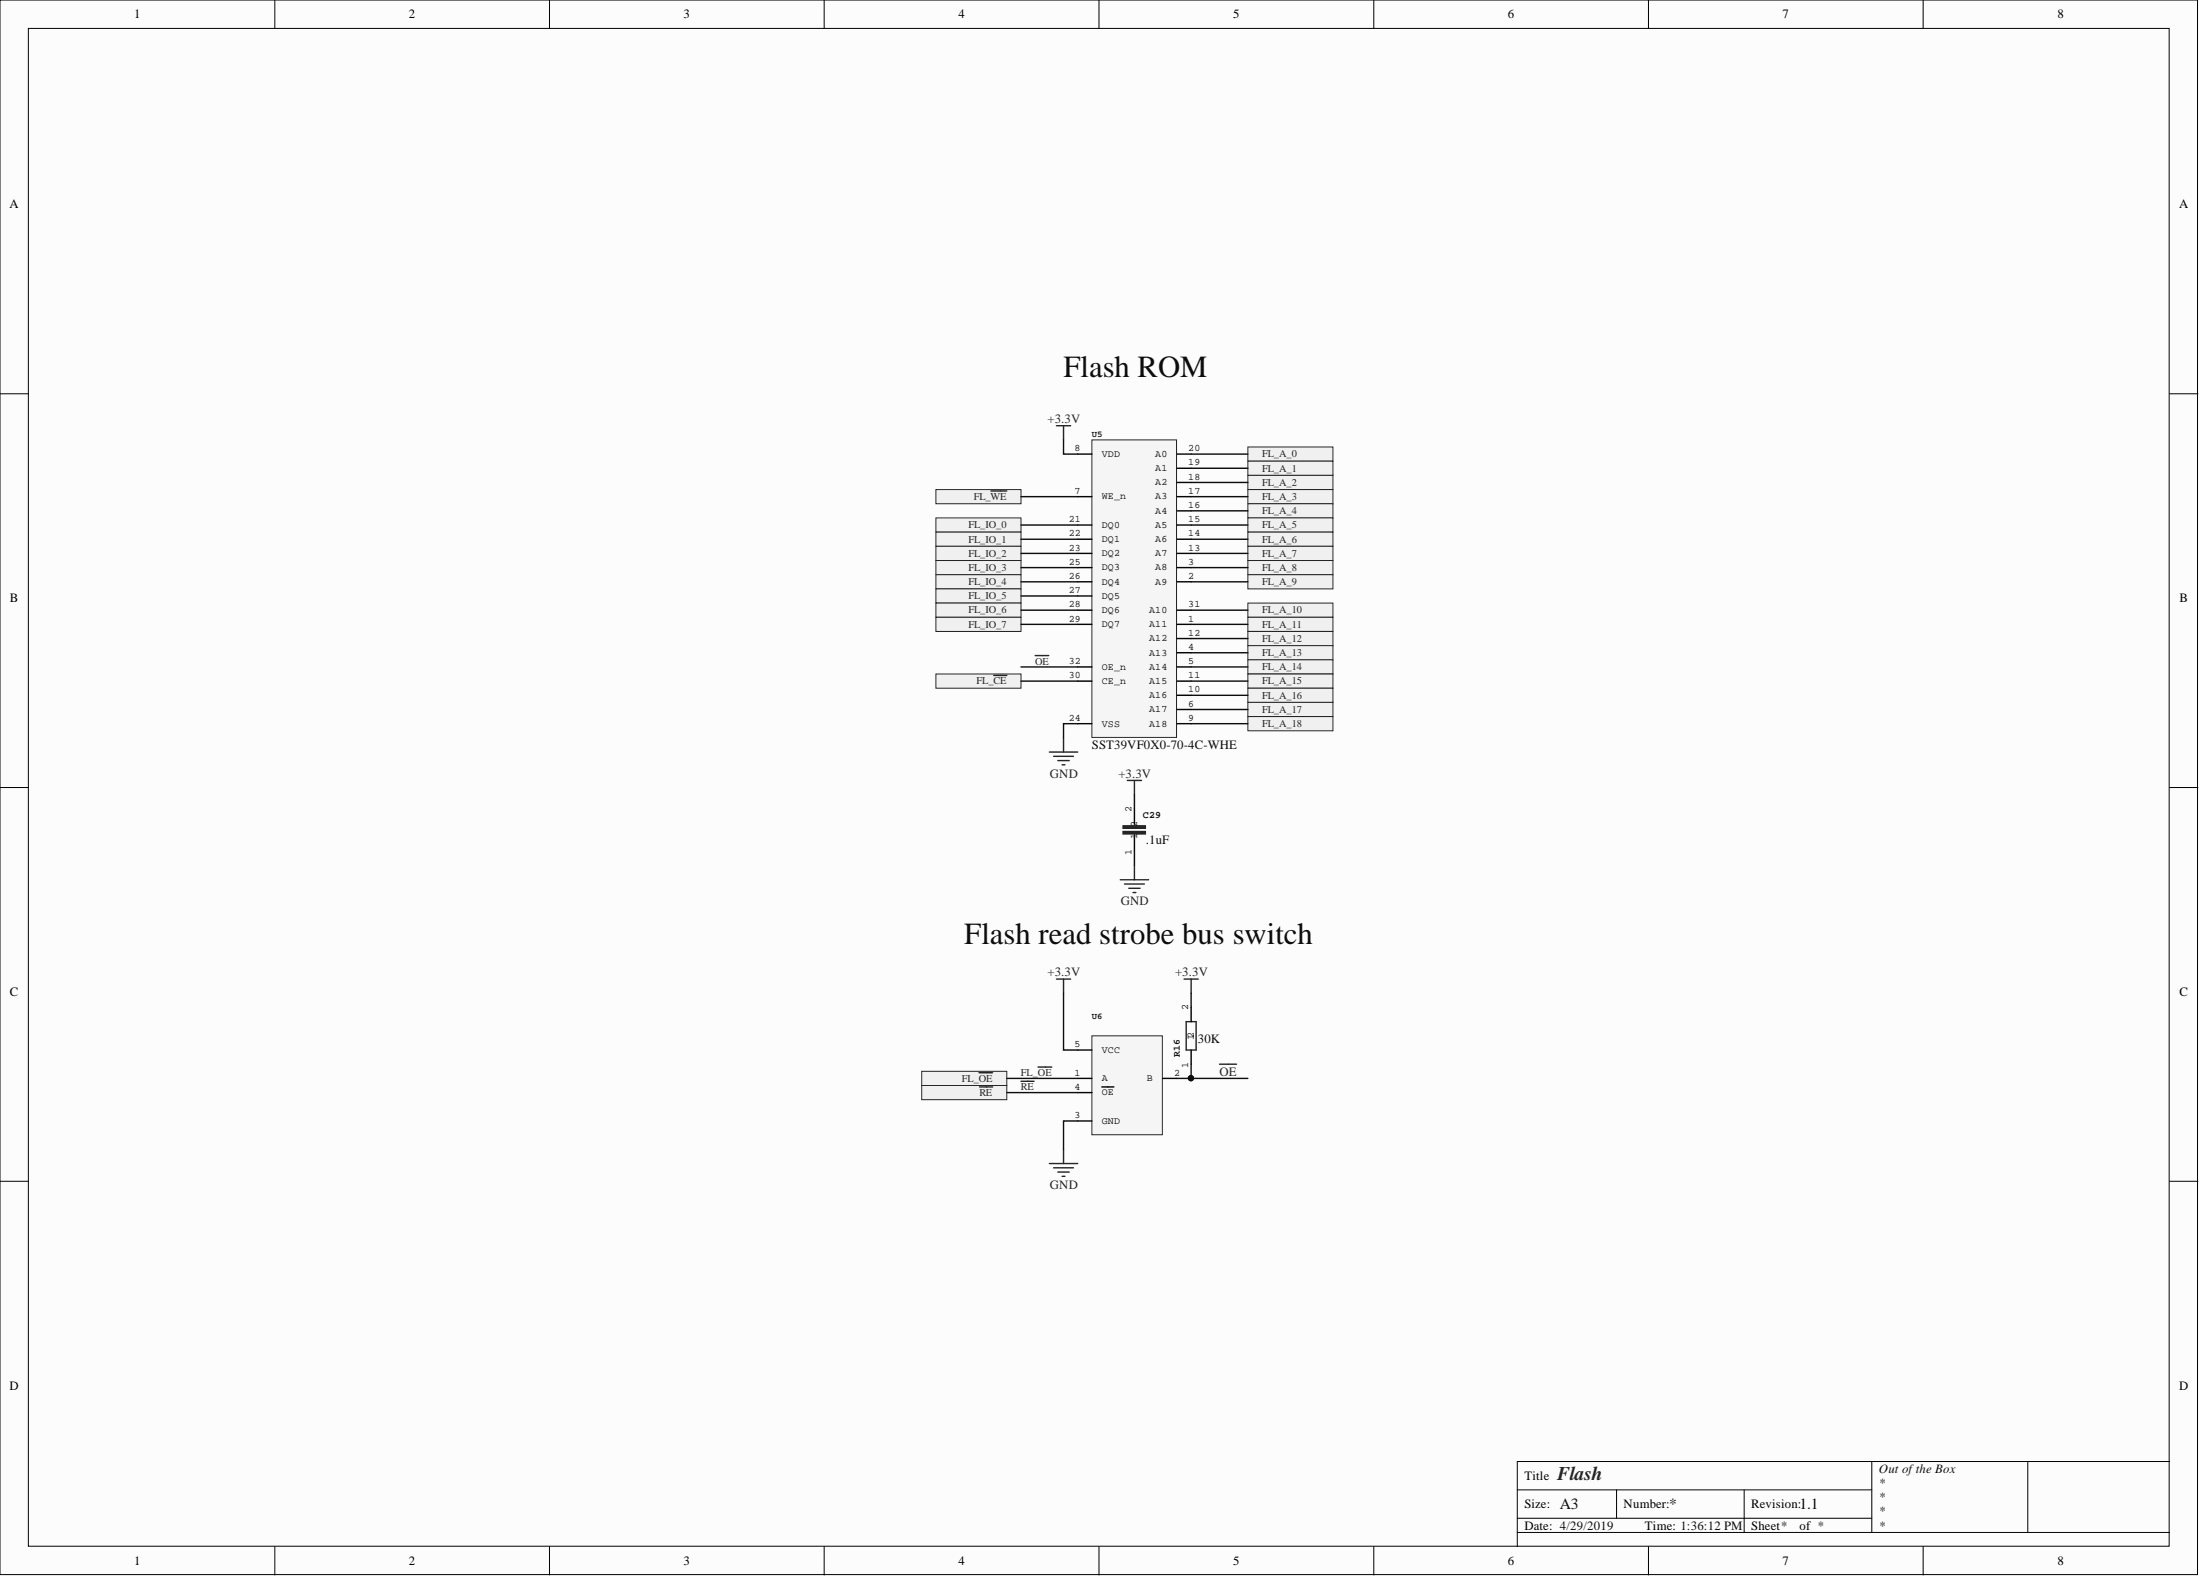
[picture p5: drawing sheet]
<svg xmlns="http://www.w3.org/2000/svg" width="393mm" height="282mm" viewBox="0 0 393 282" stroke-linecap="round" stroke-linejoin="round" font-family="sans-serif">
<g fill="#fcfcfc" stroke="#000" stroke-width=".18">
<path d="M0 0h392.9v281.4h-392.9z"/>
<path d="M5.1 5.1h382.7v271.3h-382.7z"/>
</g>
<g fill="none" stroke="#000" stroke-width=".18">
<path d="M49.1 0v5.1M98.2 0v5.1M147.4 0v5.1M196.5 0v5.1M245.6 0v5.1M294.7 0v5.1M343.8 0v5.1M0 70.4h5.1M387.9 70.4h5.1M0 140.8h5.1M387.9 140.8h5.1M0 211.1h5.1"/>
<path d="M387.9 211.1h5.1M49.1 276.4v5.1M98.2 276.4v5.1M147.4 276.4v5.1M196.5 276.4v5.1M245.6 276.4v5.1M271.3 266.3h63.4M271.3 273.9h116.6M271.3 271.4h63.4M289 266.3v5.1M294.7 276.4v5.1M311.8 266.3v7.6"/>
<path d="M334.7 261.2v12.7M343.8 276.4v5.1M362.6 261.2h-91.3v15.2M387.9 261.2h-25.3v12.7"/>
</g>
<path d="M195.2 185.1h12.6v17.7h-12.6z" fill="#f5f5f5" stroke="#262626" stroke-width=".18"/>
<path d="M192.7 195.3h2.5M192.7 192.8h2.5M192.7 187.7h2.5M197 194.3h2.2M207.9 192.8h2.5M213 180.1v2.5M213 187.7v2.5M192.7 200.4h2.5" fill="none" stroke="#000" stroke-width=".25"/>
<path d="M188.9 175h2.5M190.2 175v2.5M211.7 175h2.5M213 175v2.5M212.1 182.6h1.8v5.1h-1.8zM218 190.2h3.1M187.6 208h5.1M188.4 208.7h3.5M189.1 209.5h2.1M189.9 210.3h.5M190.2 205.4v2.6" fill="none" stroke="#262626" stroke-width=".25"/>
<path d="M195.2 78.6h15.2v53.2h-15.2z" fill="#f5f5f5" stroke="#262626" stroke-width=".18"/>
<g fill="none" stroke="#000" stroke-width=".25">
<path d="M192.7 81.2h2.5M192.7 88.8h2.5M192.7 93.8h2.5M192.7 96.4h2.5M192.7 98.9h2.5M210.4 81.2h2.6M210.4 83.7h2.6M210.4 86.2h2.6M210.4 88.8h2.6M210.4 91.3h2.6M210.4 93.8h2.6M210.4 96.4h2.6"/>
<path d="M210.4 98.9h2.6M192.7 101.5h2.5M192.7 104h2.5M192.7 109.1h2.5M192.7 111.6h2.5M192.7 119.2h2.5M192.7 106.5h2.5M210.4 101.5h2.6M210.4 104h2.6M210.4 109.1h2.6M210.4 111.6h2.6M210.4 114.1h2.6"/>
<path d="M210.4 116.7h2.6M210.4 119.2h2.6M192.7 121.7h2.5M192.7 129.3h2.5M210.4 121.7h2.6M210.4 124.3h2.6M210.4 126.8h2.6M210.4 129.3h2.6M202.8 144.6v2.5M202.8 149.6v2.6"/>
</g>
<g fill="none" stroke="#262626" stroke-width=".25">
<path d="M188.9 76.1h2.5M190.2 76.1v2.5M187.6 134.4h5.1M188.4 135.2h3.5M189.1 135.9h2.1M189.9 136.7h.5M190.2 131.9v2.5M201.6 139.5h2.5M202.8 139.5v2.5M200.3 157.2h5.1M201.1 158h3.5M201.8 158.8h2"/>
<path d="M202.6 159.5h.5M202.8 147.1v.5M202.8 149.1v.5M202.8 154.7v2.5"/>
</g>
<g fill="#262626" stroke="#262626" stroke-width=".25">
<path d="M200.8 148.6h4v.5h-4z"/>
<path d="M200.8 147.6h4v.4h-4z"/>
</g>
<path d="M167.3 87.5h15.2v2.5h-15.2z" fill-rule="evenodd" fill="#f0f0f0" stroke="#262626" stroke-width=".18"/>
<path d="M177.2 87.8h2.8" fill="none" stroke="#262626" stroke-width=".25"/>
<g fill="#f0f0f0" stroke="#262626" stroke-width=".18">
<path d="M167.3 92.6h15.2v2.5h-15.2z" fill-rule="evenodd"/>
<path d="M167.3 120.5h15.2v2.5h-15.2z" fill-rule="evenodd"/>
</g>
<path d="M177.7 120.7h2.3" fill="none" stroke="#262626" stroke-width=".25"/>
<g fill="#f0f0f0" stroke="#262626" stroke-width=".18">
<path d="M223.1 79.9h15.2v2.5h-15.2z" fill-rule="evenodd"/>
<path d="M223.1 82.4h15.2v2.6h-15.2z" fill-rule="evenodd"/>
<path d="M223.1 85h15.2v2.5h-15.2z" fill-rule="evenodd"/>
<path d="M223.1 87.5h15.2v2.5h-15.2z" fill-rule="evenodd"/>
<path d="M223.1 90h15.2v2.6h-15.2z" fill-rule="evenodd"/>
<path d="M223.1 92.6h15.2v2.5h-15.2z" fill-rule="evenodd"/>
<path d="M223.1 95.1h15.2v2.5h-15.2z" fill-rule="evenodd"/>
<path d="M223.1 97.6h15.2v2.6h-15.2z" fill-rule="evenodd"/>
<path d="M223.1 100.2h15.2v2.5h-15.2z" fill-rule="evenodd"/>
<path d="M223.1 102.7h15.2v2.6h-15.2z" fill-rule="evenodd"/>
<path d="M223.1 107.8h15.2v2.5h-15.2z" fill-rule="evenodd"/>
<path d="M223.1 110.3h15.2v2.6h-15.2z" fill-rule="evenodd"/>
<path d="M223.1 112.9h15.2v2.5h-15.2z" fill-rule="evenodd"/>
<path d="M223.1 115.4h15.2v2.5h-15.2z" fill-rule="evenodd"/>
<path d="M223.1 117.9h15.2v2.6h-15.2z" fill-rule="evenodd"/>
<path d="M223.1 120.5h15.2v2.5h-15.2z" fill-rule="evenodd"/>
<path d="M223.1 123h15.2v2.5h-15.2z" fill-rule="evenodd"/>
<path d="M223.1 125.5h15.2v2.6h-15.2z" fill-rule="evenodd"/>
<path d="M223.1 128.1h15.2v2.5h-15.2z" fill-rule="evenodd"/>
<path d="M167.3 95.1h15.2v2.5h-15.2z" fill-rule="evenodd"/>
<path d="M167.3 97.6h15.2v2.6h-15.2z" fill-rule="evenodd"/>
<path d="M167.3 100.2h15.2v2.5h-15.2z" fill-rule="evenodd"/>
<path d="M167.3 102.7h15.2v2.6h-15.2z" fill-rule="evenodd"/>
<path d="M167.3 105.3h15.2v2.5h-15.2z" fill-rule="evenodd"/>
<path d="M167.3 107.8h15.2v2.5h-15.2z" fill-rule="evenodd"/>
<path d="M167.3 110.3h15.2v2.6h-15.2z" fill-rule="evenodd"/>
<path d="M164.8 191.5h15.2v2.5h-15.2z" fill-rule="evenodd"/>
</g>
<path d="M175 191.7h2.5" fill="none" stroke="#262626" stroke-width=".25"/>
<path d="M164.8 194h15.2v2.6h-15.2z" fill-rule="evenodd" fill="#f0f0f0" stroke="#262626" stroke-width=".18"/>
<path d="M185.1 117.2h2.4M175.1 194.3h2.4M182.5 193.3h2.4M185.6 190.7h2.4" fill="none" stroke="#262626" stroke-width=".25"/>
<g fill="none" stroke="#0e0e0e" stroke-width=".25">
<path d="M190.2 78.6v2.6h2.5M182.5 88.8h10.2M182.5 93.8h10.2M182.5 96.4h10.2M182.5 98.9h10.2M213 81.2h10.1M213 83.7h10.1M213 86.2h10.1M213 88.8h10.1M213 91.3h10.1M213 93.8h10.1M213 96.4h10.1"/>
<path d="M213 98.9h10.1M182.5 101.5h10.2M182.5 104h10.2M182.5 109.1h10.2M182.5 111.6h10.2M182.5 119.2h10.2M182.5 106.5h10.2M213 101.5h10.1M213 104h10.1M213 109.1h10.1M213 111.6h10.1M213 114.1h10.1"/>
<path d="M213 116.7h10.1M213 119.2h10.1M182.5 121.7h10.2M192.7 129.3h-2.5v2.6M213 121.7h10.1M213 124.3h10.1M213 126.8h10.1M213 129.3h10.1M202.8 142v2.6M202.8 152.2v2.5M190.2 177.5v10.2h2.5M213 177.5v2.6"/>
<path d="M180 195.3h12.7M180 192.8h12.7M210.4 192.8h12.7M213 190.2v2.6M192.7 200.4h-2.5v5"/>
</g>
<circle cx="212.9" cy="192.7" r=".47" fill="#0e0e0e" stroke="#0e0e0e" stroke-width=".18"/>
<g font-size="5.5" fill="#0e0e0e">
<text x="190.2" y="67.3">Flash ROM</text>
<text x="172.4" y="168.7">Flash read strobe bus switch</text>
</g>
<text font-size="3.5" fill="#262626" x="278.4" y="264.5">Flash</text>
<g font-size="2.8" fill="#0e0e0e">
<text x="278.9" y="269.8">A3</text>
<text x="298.4" y="269.8">*</text>
<text x="321.7" y="269.8">1.1</text>
</g>
<g font-size="2.3">
<text x="24" y="3.3">1</text>
<text x="73.1" y="3.3">2</text>
<text x="122.2" y="3.3">3</text>
<text x="171.4" y="3.3">4</text>
<text x="220.5" y="3.3">5</text>
<text x="269.6" y="3.3">6</text>
<text x="318.7" y="3.3">7</text>
<text x="367.9" y="3.3">8</text>
<text x="1.7" y="37.2">A</text>
<text x="389.6" y="37.2">A</text>
<text x="1.8" y="107.6">B</text>
<text x="389.7" y="107.6">B</text>
<text x="1.8" y="178">C</text>
<text x="389.7" y="178">C</text>
<text x="1.7" y="248.4">D</text>
<text x="389.6" y="248.4">D</text>
<text x="272.6" y="264.5">Title</text>
<text x="272.6" y="269.6">Size:</text>
<text x="290.3" y="269.6">Number:</text>
<text x="313.1" y="269.6">Revision:</text>
<text x="272.6" y="273.4">Date: 4/29/2019</text>
<text x="294.1" y="273.4">Time: 1:36:12 PM</text>
<text x="313.1" y="273.4">Sheet*</text>
<text x="321.7" y="273.4">of *</text>
<text x="24" y="279.7">1</text>
<text x="73.1" y="279.7">2</text>
<text x="122.2" y="279.7">3</text>
<text x="171.4" y="279.7">4</text>
<text x="220.5" y="279.7">5</text>
<text x="269.6" y="279.7">6</text>
<text x="318.7" y="279.7">7</text>
<text x="367.9" y="279.7">8</text>
</g>
<g font-size="2.3" fill="#262626">
<text x="187.3" y="75.6">+3.3V</text>
<text x="187.7" y="139">GND</text>
<text x="200" y="139">+3.3V</text>
<text x="200.4" y="161.8">GND</text>
<text x="187.3" y="174.5">+3.3V</text>
<text x="210.1" y="174.5">+3.3V</text>
<text x="218" y="192.2">OE</text>
<text x="187.7" y="212.5">GND</text>
</g>
<g font-size="2.3" fill="#0e0e0e">
<text x="195.2" y="133.9">SST39VF0X0-70-4C-WHE</text>
<text x="204.9" y="150.9">.1uF</text>
<text x="214.2" y="186.4">30K</text>
<text x="335.9" y="263.3">Out ofthe Box</text>
<text x="335.9" y="265.8">*</text>
<text x="335.9" y="268.3">*</text>
<text x="335.9" y="270.9">*</text>
<text x="335.9" y="273.4">*</text>
</g>
<g font-size="1.9" fill="#262626">
<text x="225.6" y="81.8">FL_A_0</text>
<text x="174.1" y="89.4">FL_WE</text>
<text x="225.6" y="84.3">FL_A_1</text>
<text x="225.6" y="86.8">FL_A_2</text>
<text x="225.6" y="89.4">FL_A_3</text>
<text x="173.2" y="94.4">FL_IO_0</text>
<text x="225.6" y="91.9">FL_A_4</text>
<text x="225.6" y="94.4">FL_A_5</text>
<text x="173.2" y="97">FL_IO_1</text>
<text x="173.2" y="99.5">FL_IO_2</text>
<text x="225.6" y="97">FL_A_6</text>
<text x="225.6" y="99.5">FL_A_7</text>
<text x="173.2" y="102">FL_IO_3</text>
<text x="173.2" y="104.6">FL_IO_4</text>
<text x="173.2" y="107.1">FL_IO_5</text>
<text x="225.6" y="102">FL_A_8</text>
<text x="225.6" y="104.6">FL_A_9</text>
<text x="173.2" y="109.7">FL_IO_6</text>
<text x="173.2" y="112.2">FL_IO_7</text>
<text x="225.6" y="109.7">FL_A_10</text>
<text x="225.6" y="112.2">FL_A_11</text>
<text x="185.1" y="118.8">OE</text>
<text x="225.6" y="114.7">FL_A_12</text>
<text x="225.6" y="117.3">FL_A_13</text>
<text x="225.6" y="119.8">FL_A_14</text>
<text x="174.6" y="122.3">FL_CE</text>
<text x="225.6" y="122.3">FL_A_15</text>
<text x="225.6" y="124.9">FL_A_16</text>
<text x="225.6" y="127.4">FL_A_17</text>
<text x="225.6" y="129.9">FL_A_18</text>
<text x="172" y="193.3">FL_OE</text>
<text x="175.1" y="195.9">RE</text>
<text x="182.5" y="192.3">FL_OE</text>
<text x="182.5" y="194.9">RE</text>
</g>
<g font-size="1.8">
<text x="192.1" y="80.7">8</text>
<text x="197" y="81.7">VDD</text>
<text x="206.5" y="81.7">A0</text>
<text x="212.5" y="80.7">20</text>
<text x="212.5" y="83.2">19</text>
<text x="192.1" y="88.3">7</text>
<text x="197" y="89.3">WE_n</text>
<text x="206.5" y="84.2">A1</text>
<text x="206.5" y="86.7">A2</text>
<text x="206.5" y="89.3">A3</text>
<text x="212.5" y="85.7">18</text>
<text x="212.5" y="88.3">17</text>
<text x="191.1" y="93.3">21</text>
<text x="191.1" y="95.9">22</text>
<text x="197" y="94.4">DQ0</text>
<text x="206.5" y="91.8">A4</text>
<text x="206.5" y="94.4">A5</text>
<text x="212.5" y="90.8">16</text>
<text x="212.5" y="93.3">15</text>
<text x="212.5" y="95.9">14</text>
<text x="191.1" y="98.4">23</text>
<text x="191.1" y="100.9">25</text>
<text x="197" y="96.9">DQ1</text>
<text x="197" y="99.4">DQ2</text>
<text x="197" y="102">DQ3</text>
<text x="206.5" y="96.9">A6</text>
<text x="206.5" y="99.4">A7</text>
<text x="206.5" y="102">A8</text>
<text x="212.5" y="98.4">13</text>
<text x="212.5" y="100.9">3</text>
<text x="191.1" y="103.5">26</text>
<text x="191.1" y="106">27</text>
<text x="197" y="104.5">DQ4</text>
<text x="197" y="107">DQ5</text>
<text x="206.5" y="104.5">A9</text>
<text x="212.5" y="103.5">2</text>
<text x="191.1" y="108.6">28</text>
<text x="191.1" y="111.1">29</text>
<text x="197" y="109.6">DQ6</text>
<text x="197" y="112.1">DQ7</text>
<text x="205.4" y="109.6">A10</text>
<text x="205.4" y="112.1">A11</text>
<text x="212.5" y="108.6">31</text>
<text x="212.5" y="111.1">1</text>
<text x="212.5" y="113.6">12</text>
<text x="191.1" y="118.7">32</text>
<text x="197" y="119.7">OE_n</text>
<text x="205.4" y="114.6">A12</text>
<text x="205.4" y="117.2">A13</text>
<text x="205.4" y="119.7">A14</text>
<text x="212.5" y="116.2">4</text>
<text x="212.5" y="118.7">5</text>
<text x="191.1" y="121.2">30</text>
<text x="197" y="122.2">CE_n</text>
<text x="205.4" y="122.2">A15</text>
<text x="205.4" y="124.8">A16</text>
<text x="212.5" y="121.2">11</text>
<text x="212.5" y="123.8">10</text>
<text x="191.1" y="128.8">24</text>
<text x="197" y="129.9">VSS</text>
<text x="205.4" y="127.3">A17</text>
<text x="205.4" y="129.9">A18</text>
<text x="212.5" y="126.3">6</text>
<text x="212.5" y="128.8">9</text>
<text x="202.3" y="145.1" transform="rotate(-90 202.3 145.1)">2</text>
<text x="203.3" y="150" transform="rotate(-90 203.3 150)">1</text>
<text x="203.3" y="147.9" transform="rotate(-90 203.3 147.9)">2</text>
<text x="202.3" y="152.8" transform="rotate(-90 202.3 152.8)">1</text>
<text x="212.5" y="180.6" transform="rotate(-90 212.5 180.6)">2</text>
<text x="213.5" y="185.9" transform="rotate(-90 213.5 185.9)">12</text>
<text x="192.1" y="187.2">5</text>
<text x="197" y="188.2">VCC</text>
<text x="212.5" y="190.8" transform="rotate(-90 212.5 190.8)">1</text>
<text x="192.1" y="194.8">4</text>
<text x="192.1" y="192.2">1</text>
<text x="197" y="195.8">OE</text>
<text x="197" y="193.3">A</text>
<text x="205" y="193.3">B</text>
<text x="209.9" y="192.2">2</text>
<text x="192.1" y="199.9">3</text>
<text x="197" y="200.9">GND</text>
</g>
<g font-size="1.8" fill="#0e0e0e">
<text x="204.4" y="146.2">C29</text>
<text x="210.9" y="188.9" transform="rotate(-90 210.9 188.9)">R16</text>
</g>
<g font-size="1.6" fill="#0e0e0e">
<text x="195.2" y="78.1">U5</text>
<text x="195.2" y="182.1">U6</text>
</g>
</svg>
